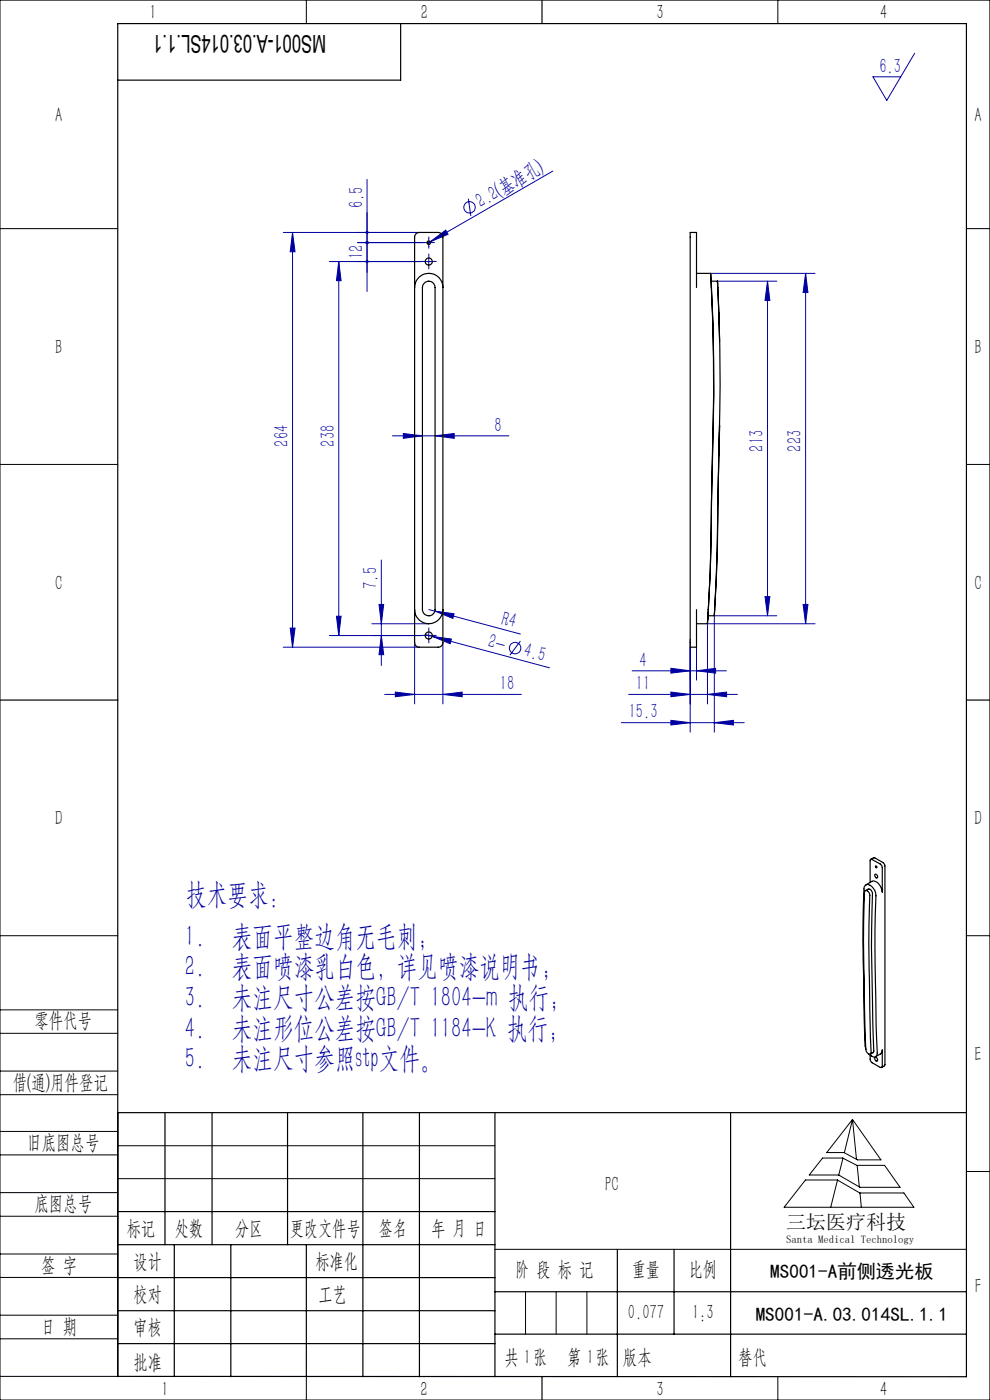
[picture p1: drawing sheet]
<svg xmlns="http://www.w3.org/2000/svg" width="210mm" height="297mm" viewBox="0 0 210 297" stroke-linecap="round" stroke-linejoin="round" font-family="sans-serif">
<g fill="none" stroke="#0000a0" stroke-width=".21">
<path d="M194 11.3l-5.9 10-2.9-5h5.9M77.9 38.1v23.7M117.3 36.3l-26 15M60.1 49.3h28.8M62.1 49.3l.5 4.1h-1zM62.1 49.3v88M69.9 55.5h19.5M71.9 55.5l.5 4h-1zM71.9 55.5v79.3M75.8 51.5h13.9M90.1 55.5h1.7M90.1 51.5h1.7"/>
<path d="M90.9 50.7v1.6M90.9 54.6v1.7M91.3 51.3l3.2-2.5 .5 .9zM91.3 51.3l-.7 .4M99.3 42.2l.6 3.6M150.7 58h22.2M152.2 59.7h12.6M162.8 59.7l.5 4h-1zM162.8 59.7v70.9M170.9 58l.5 4.1h-1zM170.9 58v74.3M83.3 92.5h24.7"/>
<path d="M85.5 92l4.1 .5-4.1 .5zM92.3 92.5l4-.5v1zM80.9 118.8v22.4M60.1 137.3h28.8M61.6 133.2h1l-.5 4.1zM69.9 134.8h19.5M71.4 130.7h1l-.5 4.1zM78.9 132.3h12M80.4 128.2h1l-.5 4.1zM80.9 134.8l.5 4.1h-1zM87.9 136.3v13M90.1 134.8h1.7"/>
<path d="M90.2 134.6l1.5 .4M90.9 134v1.6M90.9 129.3l1.4 .3M91.7 135l4 .6-.2 1zM91.7 135l24.9 6.7M92.3 129.6l4 .6-.2 1zM92.3 129.6l18.1 4.9M93.9 136.3v13M110.4 136l-2.2 3M146.4 135.6v19.7M147.7 137.3v7M162.3 126.6h1l-.5 4z"/>
<path d="M164.8 130.6h-13.3v24.7M170.4 128.2h1l-.5 4.1zM172.9 132.3h-22.8v17M81.6 147.3h29M83.9 146.8l4 .5-4 .5zM93.9 147.3l4.1-.5v1zM131.8 153.3h26.1M133.3 147.3h23.1M134.1 142.3h20M142.3 141.8l4.1 .5-4.1 .5zM142.3 146.8l4.1 .5-4.1 .5zM142.3 152.8l4.1 .5-4.1 .5z"/>
<path d="M147.7 142.3l4.1-.5v1zM150.1 147.3l4-.5v1zM151.5 153.3l4.1-.5v1z"/>
<circle cx="99.6" cy="44" r="1.2"/>
<circle cx="109.3" cy="137.5" r="1.22"/>
</g>
<path d="M90.1 55.5h-.7M90.1 51.5h-.3M91 54.6v-.7M91 56.3v.7M91 50.6v-.3M91 52.3v.4M91.8 55.5h.7M91.8 51.5h.4M90.1 134.8h-.7M91 134v-.8M91 135.6v.8M91.8 134.8h.7" fill="none" stroke="#0000a0" stroke-width=".21" stroke-dasharray="30.5 1.3 1.3 1.3"/>
<g fill="none" stroke="#000" stroke-width=".21">
<path d="M0 0h210v297h-210zM65 0v5M165 0v5M0 48.5h25M205 48.5h5M0 98.5h25M205 98.5h5M0 198.5h25M205 198.5h5M0 214.2h25M0 219.2h25M0 232.2h25"/>
<path d="M0 227.2h25M25 236v56h-25M180.8 237.5l6.1 8.6h-5l-2.9-1.6h-3.6zM180.8 237.5l-1.7 7M180.8 237.5l.9 8.5M0 245h25M0 240h25M0 258h25M0 253h25M25 243.1h80M25 250h80M170.9 250.3h6.7l4.8 2.8h9.3l2.2 3h-27.6z"/>
<path d="M174.5 245.7h4.3l3 1.5h5.8l3.3 4.7h-8.5l-4.5-2.6h-6.2zM177.7 250.3l-1.5 5.8M178.8 245.7l-.9 3.6M181.8 247.2l.5 4.6M182.4 253.1l.3 3M205 248.5h5M0 271h25M0 266h25M0 279h25M105 265h100M111.5 274v9M118 274v9"/>
<path d="M124.5 274v9M0 284h25M65 292.1v4.9M153.7 292h.1M165 292v5"/>
</g>
<g fill="none" stroke="#000" stroke-width=".25">
<path d="M25 5v287.1M25 5h180v287.1l-180-.1M85 5v12h-60M115 0v5M0 148.5h25M205 148.5h5M25 236h180M35 236v28.1M45 236v28.1M61 236v28.1M77 236v56.1M89 236v56.1"/>
<path d="M105 236v56.1M155 236v56.1M25 257h80M25 264.1h80M25 271h80M25 278.1h80M37 264.1v28M49 264.1v28M65 264.1v28M105 274h100M131 265v27.1M143 265v18"/>
<path d="M25 285h80M105 283h100M115 292v5"/>
</g>
<g fill="#0000a0">
<path d="M91.3 51.3l3.2-2.5 .5 .9z"/>
<path d="M92.3 129.6l4 .6-.2 1z"/>
<path d="M91.7 135l4 .6-.2 1z"/>
<path d="M147.7 142.3l4.1-.5v1zM142.3 141.8l4.1 .5-4.1 .5z"/>
<path d="M92.3 92.5l4-.5v1zM85.5 92l4.1 .5-4.1 .5zM93.9 147.3l4.1-.5v1zM83.9 146.8l4 .5-4 .5z"/>
<path d="M150.1 147.3l4-.5v1zM142.3 146.8l4.1 .5-4.1 .5zM151.5 153.3l4.1-.5v1zM142.3 152.8l4.1 .5-4.1 .5z"/>
<path d="M77.6 51.2a.33 .33 0 0 0 .1 .6 .33 .33 0 0 0 .5-.2 .33 .33 0 0 0-.3-.5v.4v-.4zM77.6 49v.1a.34 .34 0 0 0 0 .4 .34 .34 0 0 0 .3 .2v-.4v.3a.34 .34 0 0 0 .3-.4 .34 .34 0 0 0-.6-.2zM80.9 134.8l.5 4.1h-1zM80.4 128.2h1l-.5 4.1z"/>
<path d="M62.1 49.3l.5 4.1h-1zM61.6 133.2h1l-.5 4.1zM71.9 55.5l.5 4h-1zM71.4 130.7h1l-.5 4.1zM77.6 51.3a.34 .34 0 0 0 0 .3 .34 .34 0 0 0 .3 .2v-.3v.3a.34 .34 0 0 0 .3-.5 .34 .34 0 0 0-.6 0zM77.7 55.2a.34 .34 0 0 0-.1 .5 .34 .34 0 0 0 .5-.1 .34 .34 0 0 0-.2-.5v.4v-.4zM170.9 58l.5 4.1h-1zM170.4 128.2h1l-.5 4.1zM162.8 59.7l.5 4h-1zM162.3 126.6h1l-.5 4z"/>
</g>
<g fill="none" stroke="#000" stroke-width=".25">
<path d="M147.7 58h3M150.7 58l.1 1.1a603.2 603.2 0 0 1 .3 39.9l-.3 17.7-.6 12.6M150.7 58l.1 1.7M150.8 59.7a398.6 398.6 0 0 1 .3 39.3l-.3 17.7-.6 12.6M150.8 59.7h1.4M152.2 59.7l.3 8.7v-.4M152.2 59.7a419.9 419.9 0 0 1 .2 38.4 605.1 605.1 0 0 1-.9 32.5M152.2 59.7v.7M87.9 61a3 3 0 0 1 3-3 3 3 0 0 1 3 3M87.9 61v68.3M87.9 61v-10.7a.96 .96 0 0 1 1-1h4.1a.96 .96 0 0 1 .9 1v10.7M89.9 60.1a1.33 1.33 0 0 1 1.5-.4 1.33 1.33 0 0 1 .9 1.3v68.3a1.34 1.34 0 0 1-1.4 1.3 1.34 1.34 0 0 1-1.3-1.3v-68.3z"/>
<path d="M93.9 61v68.3M147.7 61v-11.7h-1.3v88h1.3v-8M152.5 66.4l.1 6.1M152.6 90.2l-.3 17.5a341.8 341.8 0 0 1-.8 22.9M152.6 90.3l-.1 6.2M87.9 129.3a3 3 0 0 0 3 3 3 3 0 0 0 3-3M87.9 129.3v7a.96 .96 0 0 0 1 1h4.1a.96 .96 0 0 0 .9-1v-7M147.7 132.3h2.4M150.2 130.6l-.1 .9M150.2 130.6h1.3M150.2 130.6l-.1 1.7M150.2 129.3l-.1 3"/>
<path d="M150.2 129.3v1.3M183.5 189a.85 .85 0 0 1 1 1 507.1 507.1 0 0 0 .3 33.3v.2a.71 .71 0 0 1-.8 0 .71 .71 0 0 1-.3-.7l-.3-9.2a386.8 386.8 0 0 1 0-24.5zM183.6 188.9l.6-.3a.83 .83 0 0 1 .9 1 603.9 603.9 0 0 0 .2 33.5l-.7 .6M184.6 187.2v-4.6a.26 .26 0 0 1 .1-.3 .26 .26 0 0 1 .3 0l1.7 1 .4 .5v5.5a2.13 2.13 0 0 0-2.1-2.3l-1.3 .7M184.7 182.3l.8-.3 1.8 1 .4 .7v42.1l-.1 .3-.6 .3M185.6 185.5a.43 .43 0 0 1 .5 .2 .43 .43 0 0 1-.2 .6l-.3-.5zM185.7 183.7l.3 .1v.3h-.2zM183.7 222.5a149.1 149.1 0 0 1-.5-15.2l-.1-11.2 .2-7.5a.85 .85 0 0 1 .5-.9 .85 .85 0 0 1 1 .3 2.57 2.57 0 0 1 1 2 574 574 0 0 0 .3 33.6 .75 .75 0 0 1-.6 .6 .75 .75 0 0 1-.8-.3l-.3-.2M184.6 223.8v.9l.2 .5 1.9 1.2h.4v-3.7l-.1 .6-.2 .3-1.1 .6M185.6 224.4a.41 .41 0 0 1 .5 .2 .41 .41 0 0 1-.2 .5l-.3-.4z"/>
<circle cx="90.9" cy="51.5" r=".37"/>
<circle cx="90.9" cy="55.5" r=".74"/>
<circle cx="90.9" cy="134.8" r=".75"/>
</g>
<g font-size="6.3" fill="#0000a0">
<text x="39.5" y="191.7">技术要求：</text>
<text x="39.2" y="200.6">1.</text>
<text x="49.2" y="200.6">表面平整边角无毛刺；</text>
<text x="39.2" y="207.1">2.</text>
<text x="49.2" y="207.1">表面喷漆乳白色，详见喷漆说明书；</text>
<text x="39.2" y="213.6">3.</text>
<text x="49.2" y="213.6">未注尺寸公差按GB/T 1804-m 执行；</text>
<text x="39.2" y="220.1">4.</text>
<text x="49.2" y="220.1">未注形位公差按GB/T 1184-K 执行；</text>
<text x="39.2" y="226.6">5.</text>
<text x="49.2" y="226.6">未注尺寸参照stp文件。</text>
</g>
<text font-size="5.2" x="69.2" y="7.3" transform="rotate(-180 69.2 7.3)">MS001-A.03.014SL.1.1</text>
<g font-size="4.4" fill="#010000">
<text x="31.7" y="4.1">1</text>
<text x="89.2" y="4.1">2</text>
<text x="139.2" y="4.1">3</text>
<text x="186.7" y="4.1">4</text>
<text x="156.6" y="289.5">替代</text>
</g>
<g font-size="4.4" fill="#0000a0">
<text x="186.5" y="15.4">6.3</text>
<text x="77" y="44.2" transform="rotate(-90 77 44.2)">6.5</text>
<text x="102" y="44.1" transform="rotate(-30 102 44.1)">2.2(基准孔)</text>
<text x="77" y="54.9" transform="rotate(-90 77 54.9)">12</text>
<text x="61.2" y="94.7" transform="rotate(-90 61.2 94.7)">264</text>
<text x="71" y="94.7" transform="rotate(-90 71 94.7)">238</text>
<text x="104.9" y="91.6">8</text>
<text x="161.9" y="95.8" transform="rotate(-90 161.9 95.8)">213</text>
<text x="170" y="95.8" transform="rotate(-90 170 95.8)">223</text>
<text x="80" y="124.9" transform="rotate(-90 80 124.9)">7.5</text>
<text x="103.3" y="137.2" transform="rotate(15 103.3 137.2)">2-</text>
<text x="106.2" y="132.5" transform="rotate(15 106.2 132.5)">R4</text>
<text x="110.9" y="139.3" transform="rotate(15 110.9 139.3)">4.5</text>
<text x="135.7" y="141.4">4</text>
<text x="106" y="146.4">18</text>
<text x="134.9" y="146.4">11</text>
<text x="133.4" y="152.4">15.3</text>
</g>
<g font-size="4.4">
<text x="11.7" y="25.9">A</text>
<text x="206.7" y="25.9">A</text>
<text x="11.7" y="75.1">B</text>
<text x="206.7" y="75.1">B</text>
<text x="11.7" y="125.1">C</text>
<text x="206.7" y="125.1">C</text>
<text x="11.7" y="175.1">D</text>
<text x="206.7" y="175.1">D</text>
<text x="7.3" y="217.9">零件代号</text>
<text x="206.7" y="225.1">E</text>
<text x="2.7" y="231">借(通)用件登记</text>
<text x="5.8" y="243.7">旧底图总号</text>
<text x="7.3" y="256.8">底图总号</text>
<text x="128.4" y="252.6">PC</text>
<text x="26.9" y="261.9">标记</text>
<text x="37.1" y="261.9">处数</text>
<text x="49.9" y="261.9">分区</text>
<text x="61.5" y="261.9">更改文件号</text>
<text x="80.4" y="261.9">签名</text>
<text x="91.5" y="261.9">年 月 日</text>
<text x="8.7" y="269.8">签 字</text>
<text x="28.3" y="268.9">设计</text>
<text x="66.9" y="268.9">标准化</text>
<text x="109.3" y="270.8">阶 段 标 记</text>
<text x="134" y="270.8">重量</text>
<text x="146.1" y="270.8">比例</text>
<text x="206.8" y="274.4">F</text>
<text x="28.3" y="276">校对</text>
<text x="67.6" y="276">工艺</text>
<text x="133.2" y="279.8">0.077</text>
<text x="146.8" y="279.8">1:3</text>
<text x="8.7" y="282.9">日 期</text>
<text x="28.3" y="283">审核</text>
<text x="28.3" y="290.4">批准</text>
<text x="107" y="289.5">共 张</text>
<text x="111.1" y="289.5">1</text>
<text x="120.3" y="289.5">第 张</text>
<text x="124.5" y="289.5">1</text>
<text x="132.1" y="289.5">版本</text>
<text x="34.2" y="296.1">1</text>
<text x="89.2" y="296.2">2</text>
<text x="139.2" y="296.2">3</text>
<text x="186.7" y="296.2">4</text>
</g>
<text font-size="4.2" x="166.8" y="260.7">三坛医疗科技</text>
<g font-size="4.1">
<text x="163.4" y="271.1">MS001-A前侧透光板</text>
<text x="160.3" y="280.2">MS001-A.03.014SL.1.1</text>
</g>
<text font-size="2.3" x="166.8" y="263.6">Santa Medical Technology</text>
</svg>
